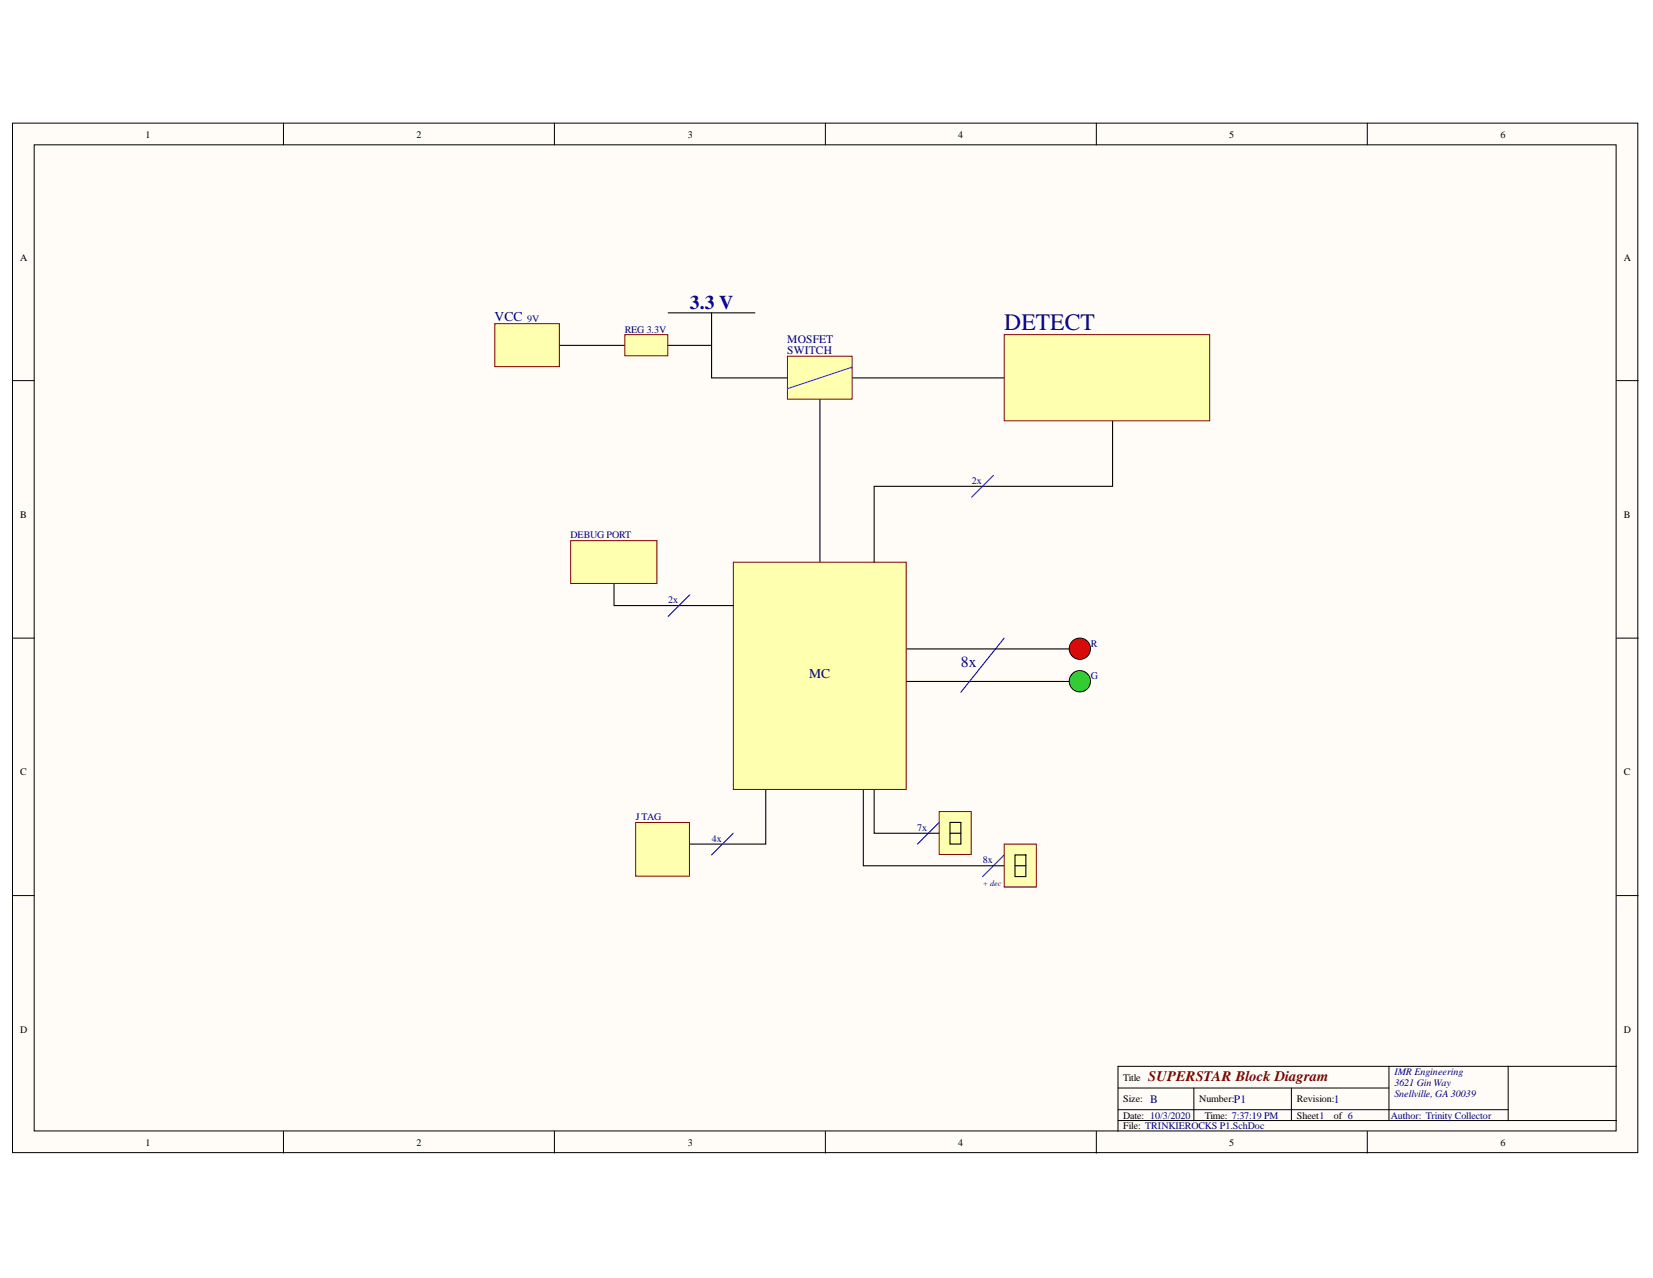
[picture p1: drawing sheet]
<svg xmlns="http://www.w3.org/2000/svg" width="279mm" height="216mm" viewBox="0 0 279 216" stroke-linecap="round" stroke-linejoin="round" font-family="sans-serif">
<g fill="#fffcf8" stroke="#000" stroke-width=".17">
<path d="M2.1 20.8h274.7v173.9h-274.7z"/>
<path d="M5.8 24.5h267.4v166.6h-267.4z"/>
</g>
<g fill="none" stroke="#000" stroke-width=".17">
<path d="M47.9 20.8v3.7M93.7 20.8v3.7M139.5 20.8v3.7M185.3 20.8v3.7M231.1 20.8v3.7M2.1 64.3h3.7M273.2 64.3h3.7M2.1 107.8h3.7M273.2 107.8h3.7M2.1 151.3h3.7M273.2 151.3h3.7M47.9 191.1v3.7"/>
<path d="M93.7 191.1v3.7M139.5 191.1v3.7M185.3 191.1v3.7M189 183.8h45.8M189 189.3h84.2M189 187.5h65.9M201.8 183.8v5.5M218.3 183.8v5.5M231.1 191.1v3.7M234.8 180.1v9.2M254.9 180.1h-65.9v11M273.2 180.1h-18.3v9.2"/>
</g>
<path d="M83.6 54.7h11v7.2h-11z" fill="#ffffb0" stroke="#800000" stroke-width=".17"/>
<path d="M94.6 58.3h11" fill="none" stroke="#000" stroke-width=".18"/>
<path d="M105.6 56.5h7.3v3.6h-7.3z" fill="#ffffb0" stroke="#800000" stroke-width=".17"/>
<path d="M112.9 52.9h14.7M120.3 52.9v5.4h-7.4M120.3 58.3v5.5h12.8" fill="none" stroke="#000" stroke-width=".18"/>
<path d="M133.1 60.2h10.9v7.2h-10.9z" fill="#ffffb0" stroke="#800000" stroke-width=".17"/>
<path d="M144.1 62l-11 3.7" fill="none" stroke="#33f" stroke-width=".18"/>
<path d="M144.1 63.8h25.6" fill="none" stroke="#000" stroke-width=".18"/>
<path d="M169.7 56.5h34.8v14.6h-34.8z" fill="#ffffb0" stroke="#800000" stroke-width=".17"/>
<path d="M138.6 67.5v27.5" fill="none" stroke="#000" stroke-width=".18"/>
<path d="M124 95h29.2v38.4h-29.2z" fill="#ffffb0" stroke="#800000" stroke-width=".17"/>
<path d="M103.8 98.6v3.7h20.1" fill="none" stroke="#000" stroke-width=".18"/>
<path d="M96.5 91.3h14.5v7.3h-14.5z" fill="#ffffb0" stroke="#800000" stroke-width=".17"/>
<path d="M116.6 100.5l-3.7 3.6" fill="none" stroke="#00f" stroke-width=".18"/>
<path d="M129.4 133.4v9.2h-12.8" fill="none" stroke="#000" stroke-width=".18"/>
<path d="M107.5 139h9v9h-9z" fill="#ffffb0" stroke="#800000" stroke-width=".17"/>
<path d="M158.7 138.9l-3.6 3.7M123.9 140.8l-3.6 3.6M169.7 144.4l-3.6 3.7" fill="none" stroke="#00f" stroke-width=".18"/>
<path d="M145.9 133.4v12.9h23.8M147.8 133.4v7.4h10.9" fill="none" stroke="#000" stroke-width=".18"/>
<g fill="#ffffb0" stroke="#800000" stroke-width=".17">
<path d="M158.7 137.1h5.5v7.3h-5.5z"/>
<path d="M169.7 142.6h5.5v7.2h-5.5z"/>
</g>
<path d="M153.2 109.6h27.5M153.2 115.1h27.5M160.6 138.9h1.8v3.7h-1.8zM160.6 140.8h1.8M171.6 144.4h1.8v3.7h-1.8zM171.6 146.3h1.8" fill="none" stroke="#000" stroke-width=".18"/>
<circle cx="182.5" cy="109.6" r="1.8" fill="#f00" stroke="#000" stroke-width=".17"/>
<circle cx="182.5" cy="115.1" r="1.8" fill="#3c3" stroke="#000" stroke-width=".17"/>
<path d="M169.7 107.8l-7.3 9.2" fill="none" stroke="#00c" stroke-width=".18"/>
<path d="M188.1 71.2v11h-40.3v12.8" fill="none" stroke="#000" stroke-width=".18"/>
<path d="M167.9 80.3l-3.7 3.7" fill="none" stroke="#00f" stroke-width=".18"/>
<text font-size="4" fill="#000080" x="169.7" y="55.7">DETECT</text>
<text font-size="3.3" fill="#000080" x="116.6" y="52.1">3.3 V</text>
<text font-size="2.6" fill="#000080" x="162.4" y="112.7">8x</text>
<text font-size="2.5" fill="#800000" x="194.1" y="182.5">SUPERSTAR Block Diagram</text>
<g font-size="2.3" fill="#000080">
<text x="83.6" y="54.2">VCC</text>
<text x="136.8" y="114.6">MC</text>
</g>
<g font-size="1.9" fill="#000080">
<text x="133.1" y="57.9">MOSFET</text>
<text x="133.1" y="59.7">SWITCH</text>
<text x="194.4" y="186.3">B</text>
<text x="208.5" y="186.3">P1</text>
<text x="225.5" y="186.3">1</text>
</g>
<g font-size="1.7">
<text x="24.6" y="23.2">1</text>
<text x="70.4" y="23.2">2</text>
<text x="116.2" y="23.2">3</text>
<text x="162" y="23.2">4</text>
<text x="207.8" y="23.2">5</text>
<text x="253.6" y="23.2">6</text>
<text x="3.4" y="44">A</text>
<text x="274.5" y="44">A</text>
<text x="3.4" y="87.5">B</text>
<text x="274.5" y="87.5">B</text>
<text x="3.4" y="131">C</text>
<text x="274.5" y="131">C</text>
<text x="3.4" y="174.5">D</text>
<text x="274.5" y="174.5">D</text>
<text x="189.9" y="182.5">Title</text>
<text x="189.9" y="186.2">Size:</text>
<text x="189.9" y="189">Date: 10/3/2020</text>
<text x="189.9" y="190.7">File: TRINKIEROCKS P1.SchDoc</text>
<text x="202.7" y="186.2">Number:</text>
<text x="203.6" y="189">Time: 7:37:19 PM</text>
<text x="219.2" y="186.2">Revision:</text>
<text x="219.2" y="189">Sheet1</text>
<text x="225.5" y="189">of 6</text>
<text x="24.6" y="193.5">1</text>
<text x="70.4" y="193.5">2</text>
<text x="116.2" y="193.5">3</text>
<text x="162" y="193.5">4</text>
<text x="207.8" y="193.5">5</text>
<text x="253.6" y="193.5">6</text>
</g>
<g font-size="1.7" fill="#000080">
<text x="89.1" y="54.3">9V</text>
<text x="105.6" y="56.2">REG 3.3V</text>
<text x="164.3" y="81.8">2x</text>
<text x="96.5" y="90.9">DEBUG PORT</text>
<text x="112.9" y="101.9">2x</text>
<text x="184.4" y="109.3">R</text>
<text x="184.4" y="114.8">G</text>
<text x="107.4" y="138.6">J TAG</text>
<text x="120.3" y="142.2">4x</text>
<text x="155" y="140.4">7x</text>
<text x="166.1" y="145.9">8x</text>
<text x="235.7" y="181.6">IMR Engineering</text>
<text x="235.7" y="183.5">3621 Gin Way</text>
<text x="235.7" y="185.2">Snellville, GA 30039</text>
</g>
<text font-size="1.7" fill="#009" x="235.1" y="189">Author: Trinity Collector</text>
<text font-size="1.4" fill="#000080" x="166.1" y="149.7">+ dec</text>
</svg>
